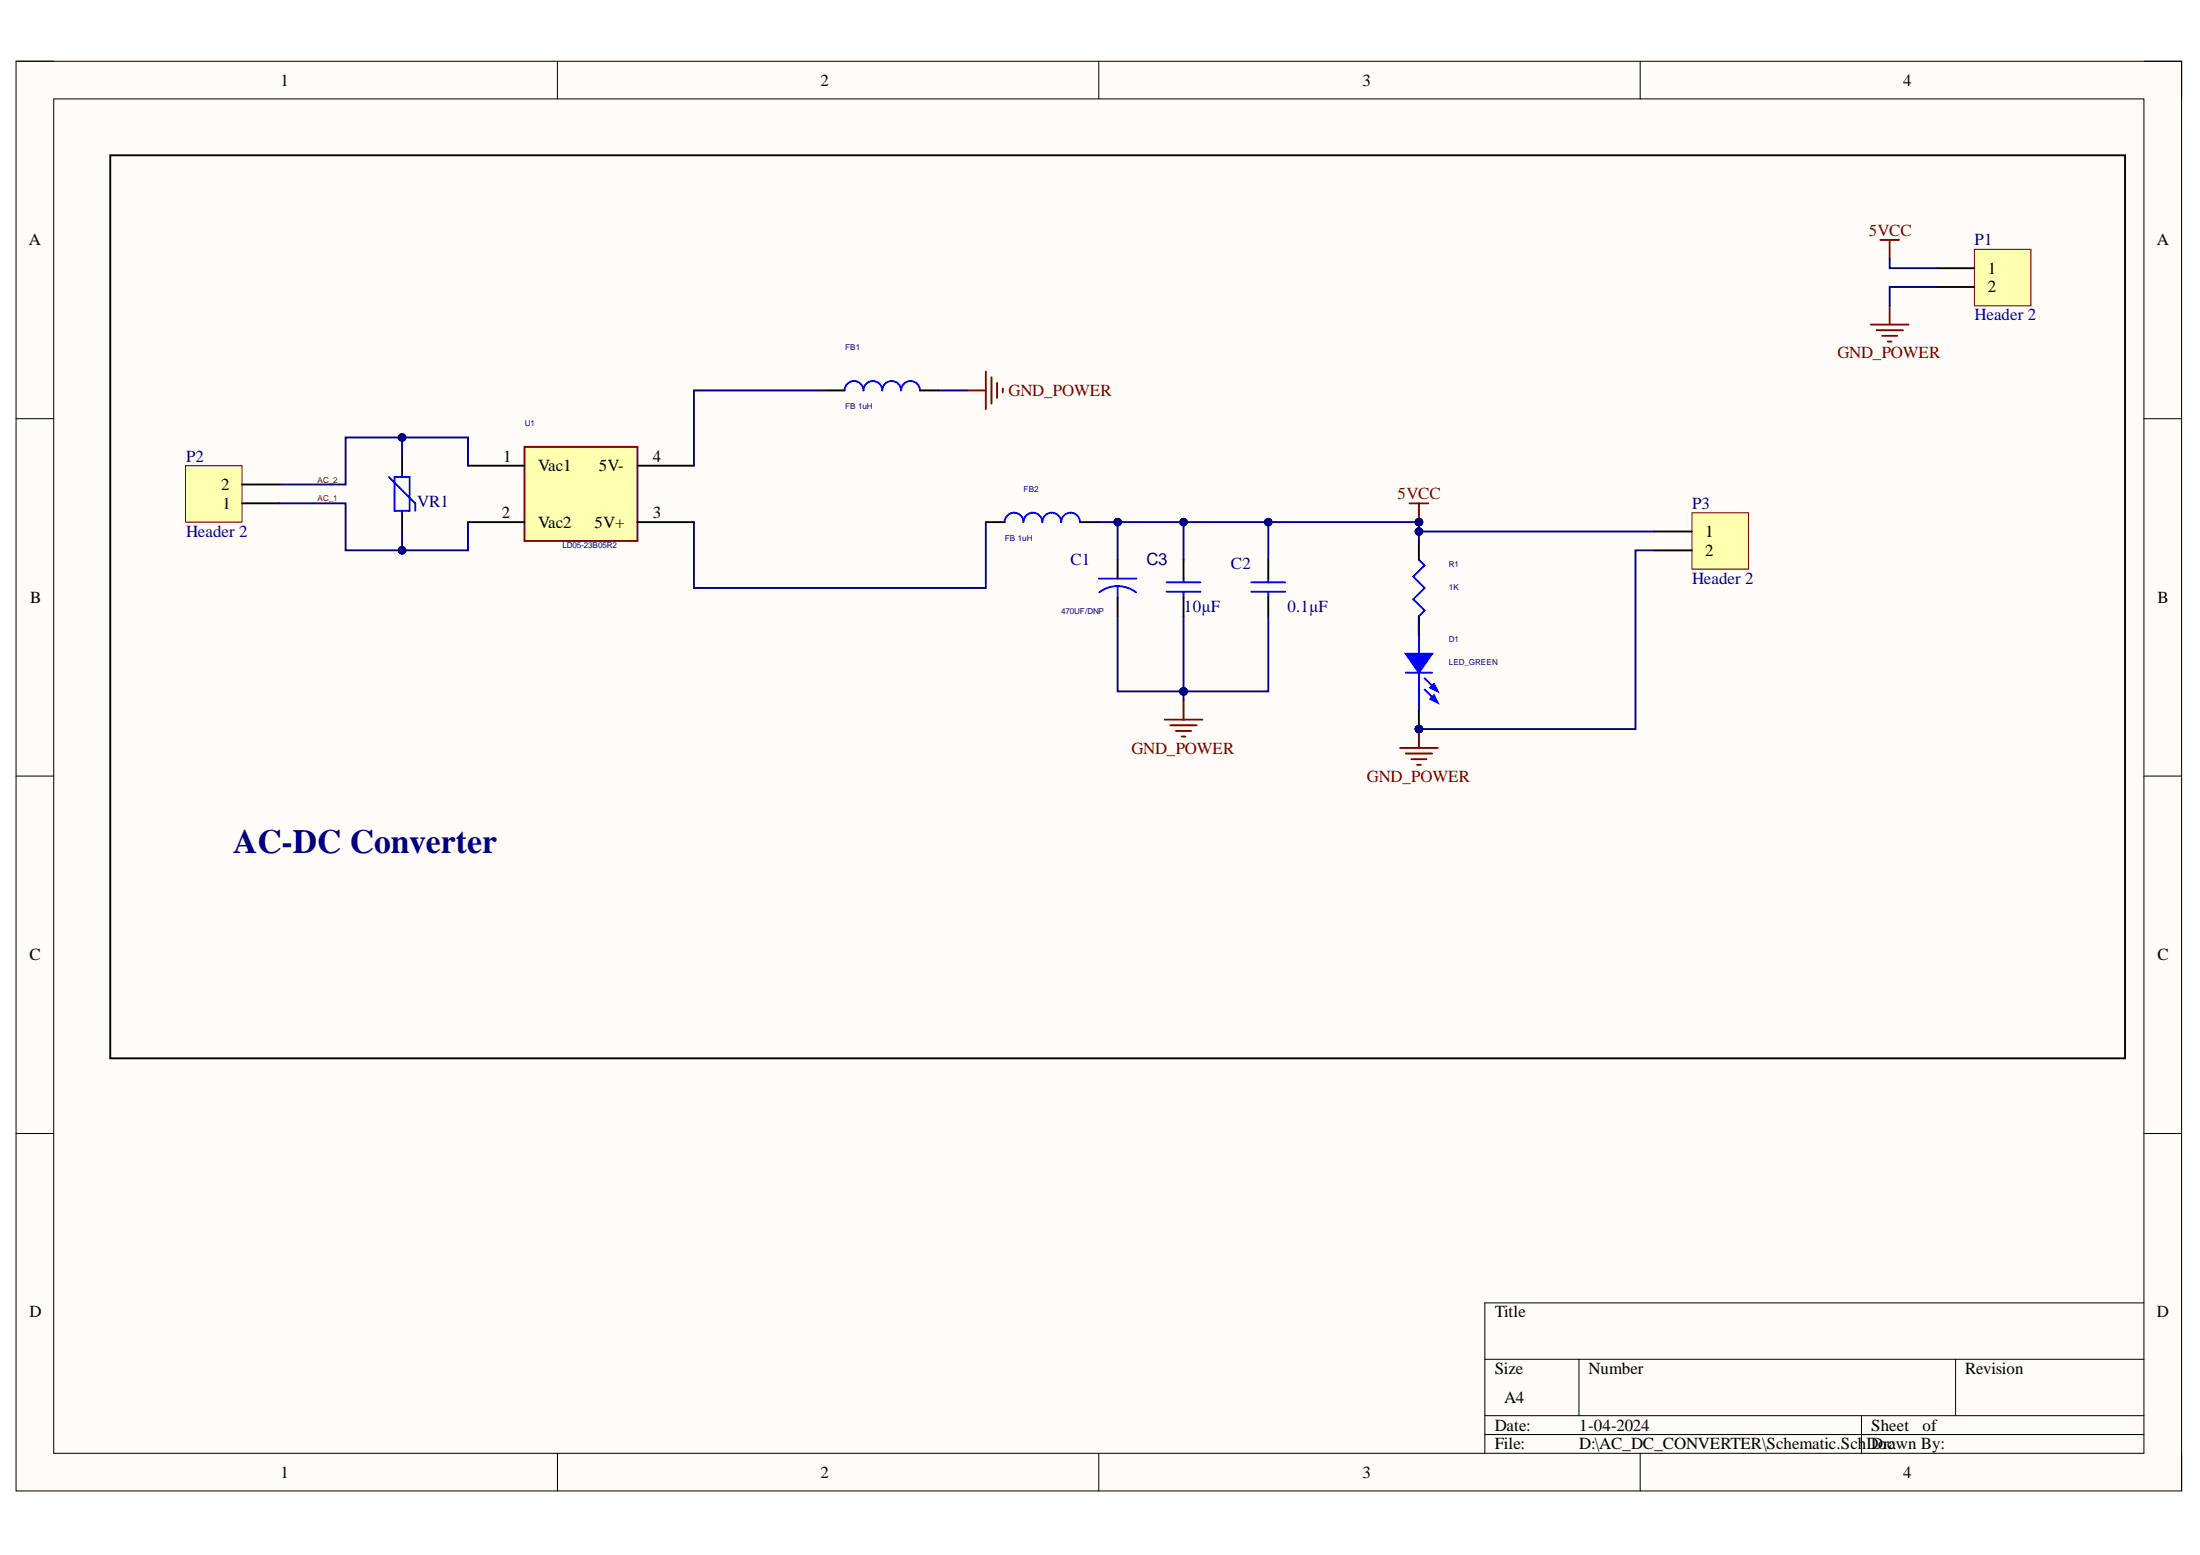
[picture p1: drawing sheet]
# Altium project AC_DC_CONVERTER.PrjPcb
1 sheet, 12 parts. Net scope: global (net labels, ports and power ports of the same name join across sheets).
Board file: PCB.PcbDoc

## Sheet Schematic.SchDoc
size A4

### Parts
C1  10µF  [0603 Capacitor]
C2  0.1µF  [0603 Capacitor]
C3  470UF/DNP  [25ZLH470MEFC10X12.5]
D1  LED_GREEN  [R_0603_W]
FB1  FB 1uH  [0603 Capacitor]
FB2  FB 1uH  [0603 Capacitor]
P1  Header 2  [HDR1X2]
P2  Header 2  [TE 282834-2]
P3  Header 2  [HDR1X2]
R1  1K  [R_0603_W]
U1  LD05-23B05R2  [CONV_LD05-23B03R2]
VR1  (no value)  [Mov]

### Blocks framed on the sheet
AC-DC Converter: C1-C3 D1 FB1 FB2 P1-P3 R1 U1 VR1

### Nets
5VCC: C1.1 C2.1 C3.1 FB2.2 P1.1 P3.1 R1.1
GND_POWER: C1.2 C2.2 C3.2 D1.2(CATHODE) FB1.2 P1.2 P3.2
AC_1: P2.1 U1.2(Vac2) VR1.1
AC_2: P2.2 U1.1(Vac1) VR1.2
NetD1_1: D1.1(ANODE) R1.2
NetFB1_1: FB1.1 U1.4(5V-)
NetFB2_1: FB2.1 U1.3(5V+)
